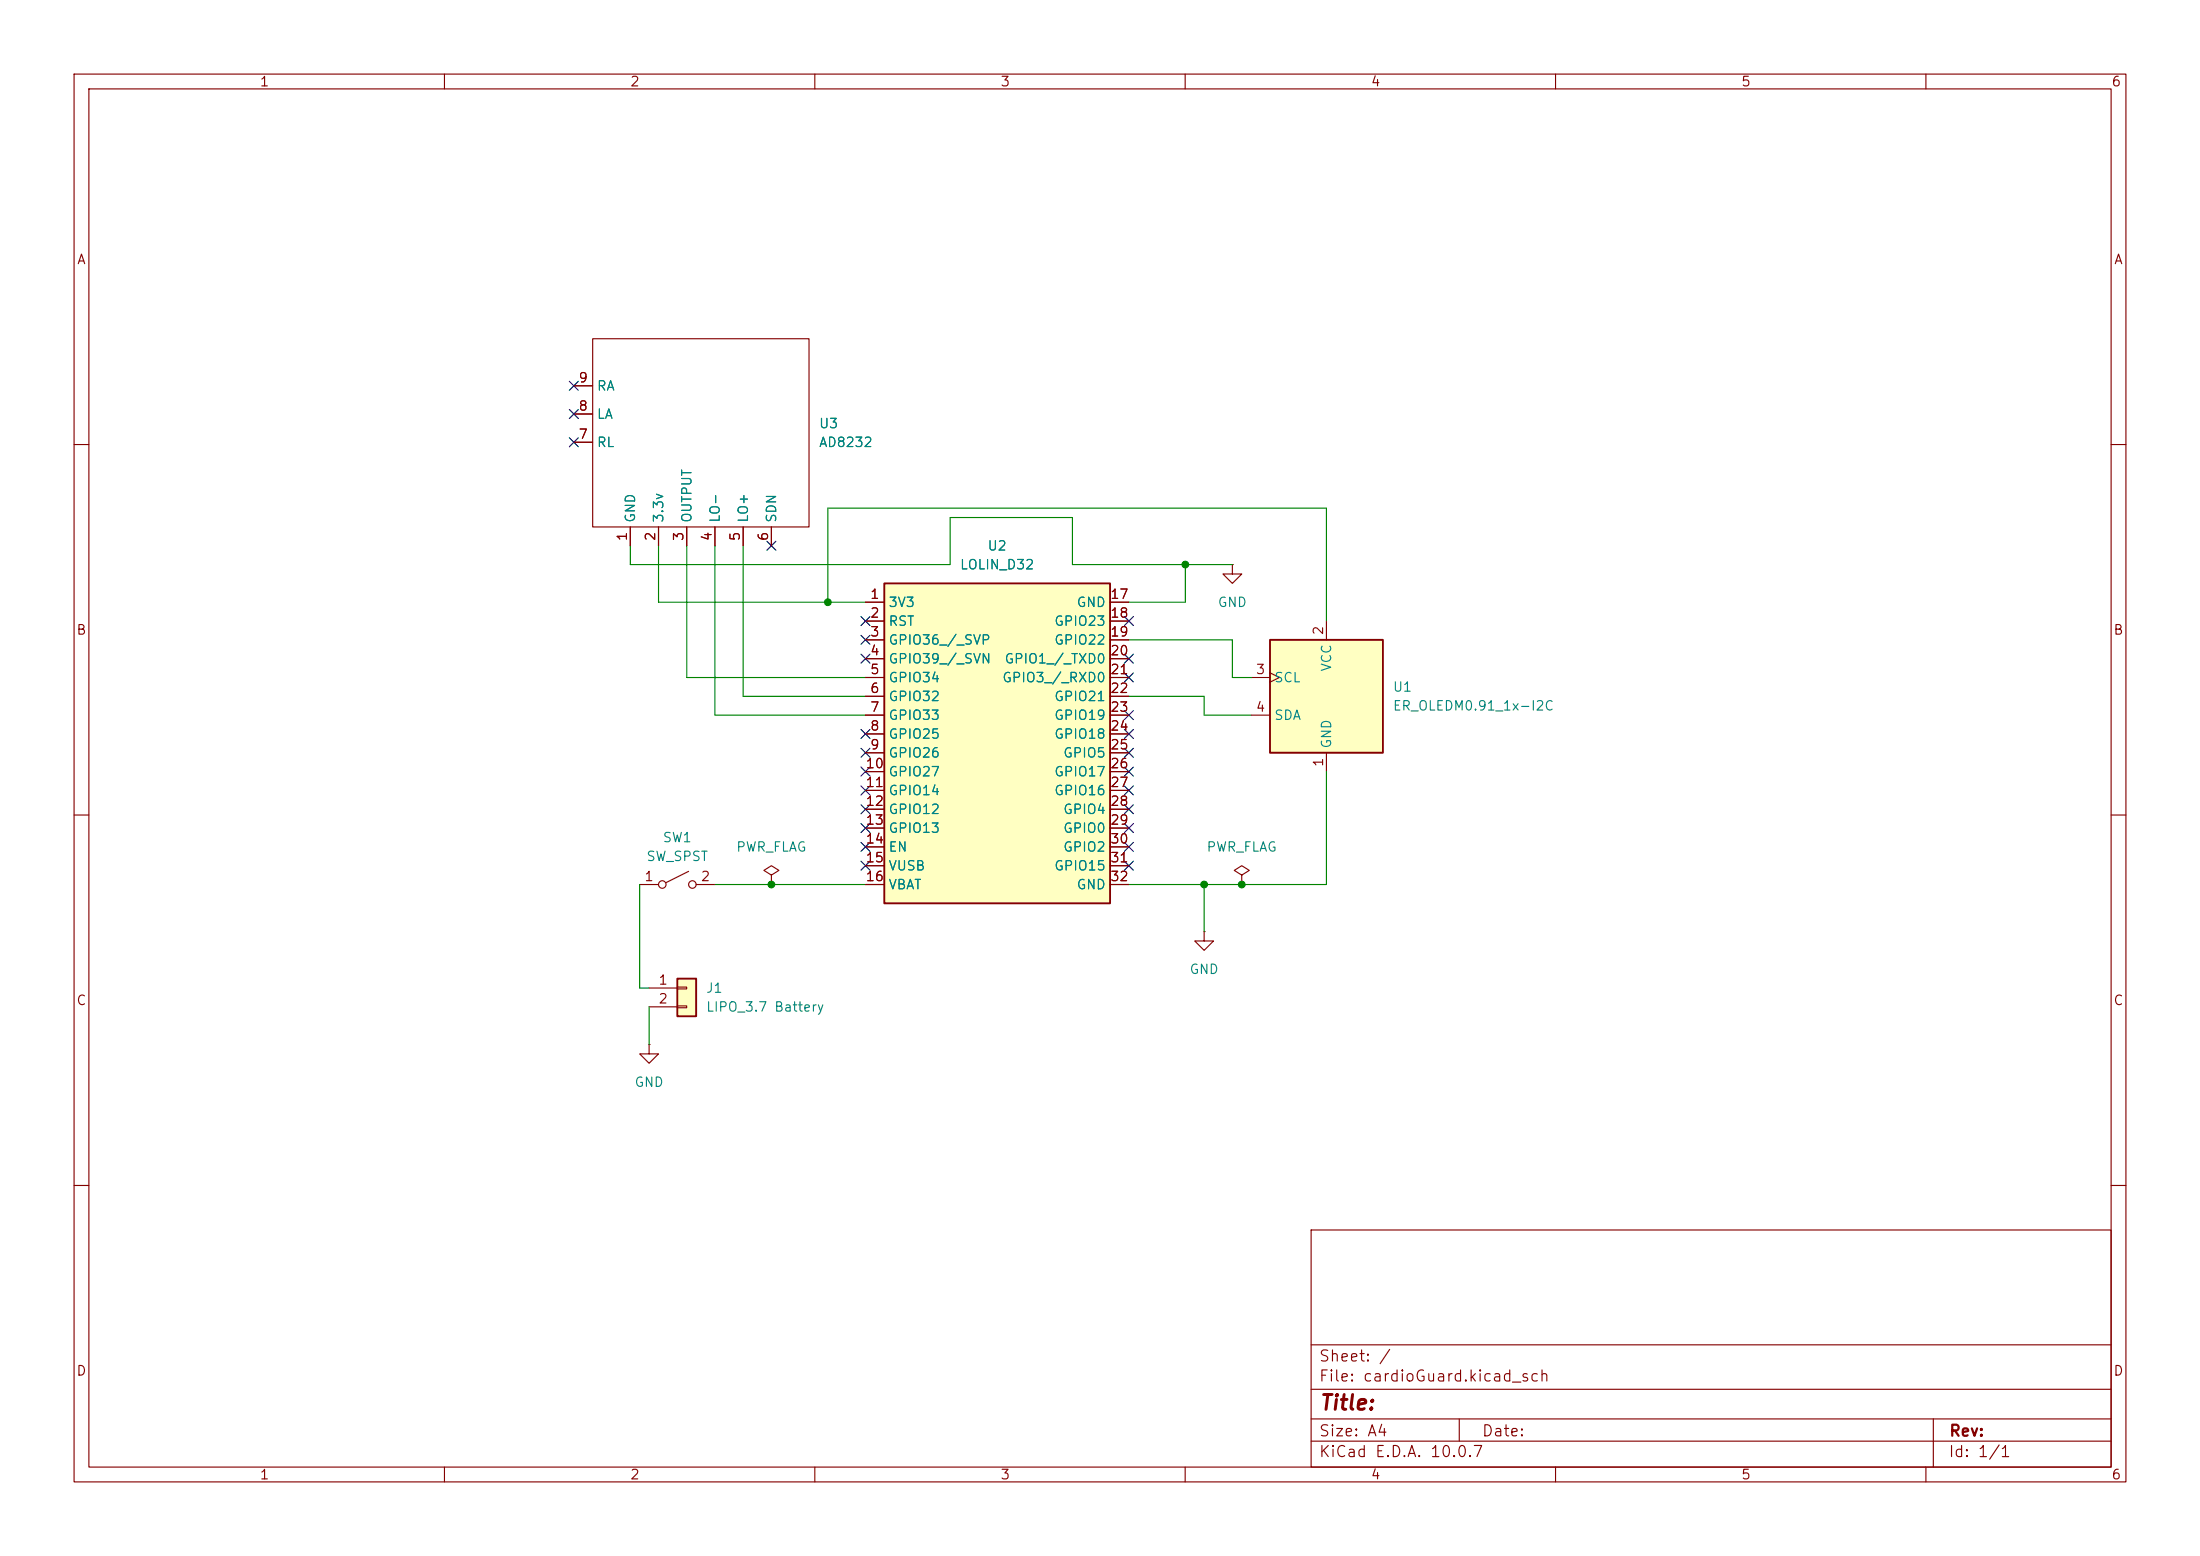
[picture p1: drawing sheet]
<svg xmlns="http://www.w3.org/2000/svg" width="297mm" height="210mm" viewBox="0 0 297 210" stroke-linecap="round" stroke-linejoin="round" font-family="sans-serif">
<g fill="none" stroke="#840000" stroke-width=".15">
<path d="M10 10h277v190h-277zM12 12h273v186h-273zM60 10v2M110 10v2M160 10v2M210 10v2M260 10v2M10 60h2M285 60h2M10 110h2M285 110h2M10 160h2"/>
<path d="M177 166h108v32h-108zM285 160h2M60 198v2M110 198v2M160 198v2M177 194.5h108M177 191.5h108M177 187.5h108M177 181.5h108M197 191.5v3M210 198v2M260 198v2"/>
<path d="M261 191.5v6.5"/>
</g>
<path d="M119.4 78.7h30.5v43.2h-30.5z" fill="#ffffc2"/>
<path d="M119.4 78.7h30.5v43.2h-30.5z" fill="none" stroke="#840000" stroke-width=".25"/>
<g fill="none" stroke="#840000" stroke-width=".15">
<path d="M116.8 81.3h2.6M116.8 83.8h2.6M116.8 86.4h2.6M116.8 88.9h2.6M116.8 91.4h2.6M116.8 94h2.6M116.8 96.5h2.6M116.8 99.1h2.6M149.9 81.3h2.5M149.9 83.8h2.5M149.9 86.4h2.5M149.9 88.9h2.5"/>
<path d="M149.9 91.4h2.5M149.9 94h2.5M149.9 96.5h2.5M149.9 99.1h2.5M116.8 101.6h2.6M116.8 104.1h2.6M116.8 106.7h2.6M116.8 109.2h2.6M116.8 111.8h2.6M116.8 114.3h2.6M116.8 116.8h2.6M116.8 119.4h2.6"/>
<path d="M149.9 101.6h2.5M149.9 104.1h2.5M149.9 106.7h2.5M149.9 109.2h2.5M149.9 111.8h2.5M149.9 114.3h2.5M149.9 116.8h2.5M149.9 119.4h2.5M87.6 141v1.2h1.3l-1.3 1.3-1.2-1.3h1.2M87.6 141h.1"/>
</g>
<path d="M91.4 132.1h2.6v5.1h-2.6z" fill="#ffffc2"/>
<path d="M91.4 132.1h2.6v5.1h-2.6z" fill="none" stroke="#840000" stroke-width=".25"/>
<g fill="none" stroke="#840000" stroke-width=".15">
<path d="M77.5 59.7h2.5M77.5 55.9h2.5M77.5 52.1h2.5M80 45.7h29.2v25.4h-29.2zM85.1 71.1v2.6M88.9 71.1v2.6M92.7 71.1v2.6M96.5 71.1v2.6M100.3 71.1v2.6M104.1 71.1v2.6M166.4 76.2v1.3h1.2l-1.2 1.2-1.3-1.2h1.3M166.4 76.2h.1"/>
<path d="M86.4 119.4h2.5M93 117.6l-3.1 1.5M94 119.4h2.5M167.6 118.1l1.1-.6-1.1-.7-1 .7 1 .6v1.3M167.6 119.4h.1M87.6 133.4h3.8M87.6 135.9h3.8M91.4 133.2h1.3v.3h-1.3zM91.4 135.8h1.3v.2h-1.3zM162.6 125.7v1.3h1.2l-1.2 1.3-1.3-1.3h1.3M162.6 125.7h.1"/>
<circle cx="89.4" cy="119.4" r=".51"/>
<circle cx="93.5" cy="119.4" r=".51"/>
</g>
<path d="M171.4 86.4h15.3v15.2h-15.3z" fill="#ffffc2"/>
<path d="M171.4 86.4h15.3v15.2h-15.3z" fill="none" stroke="#840000" stroke-width=".25"/>
<g fill="none" stroke="#840000" stroke-width=".15">
<path d="M77.5 59.7h2.5M77.5 55.9h2.5M77.5 52.1h2.5M85.1 71.1v2.6M88.9 71.1v2.6M92.7 71.1v2.6M96.5 71.1v2.6M100.3 71.1v2.6M104.1 71.1v2.6M116.8 91.4h2.6M116.8 96.5h2.6M116.8 81.3h2.6"/>
<path d="M116.8 83.8h2.6M116.8 86.4h2.6M116.8 88.9h2.6M116.8 94h2.6M116.8 99.1h2.6M149.9 91.4h2.5M149.9 96.5h2.5M149.9 81.3h2.5M149.9 83.8h2.5M149.9 86.4h2.5M149.9 88.9h2.5M149.9 94h2.5"/>
<path d="M149.9 99.1h2.5M168.9 91.4h2.5M168.9 96.5h2.5M171.4 90.8l1.3 .6-1.3 .7M179.1 83.8v2.6M104.1 118.1l1.1-.6-1.1-.7-1 .7 1 .6v1.3M104.1 119.4h.1M116.8 101.6h2.6M116.8 104.1h2.6M116.8 106.7h2.6M116.8 109.2h2.6M116.8 111.8h2.6"/>
<path d="M116.8 114.3h2.6M116.8 116.8h2.6M116.8 119.4h2.6M149.9 101.6h2.5M149.9 104.1h2.5M149.9 106.7h2.5M149.9 109.2h2.5M149.9 111.8h2.5M149.9 114.3h2.5M149.9 116.8h2.5M149.9 119.4h2.5M179.1 101.6v2.5"/>
</g>
<g fill="none" stroke="#008400" stroke-width=".15">
<path d="M85.1 73.7v2.5h43.2v-6.3h16.5v6.3h21.6M88.9 73.7v7.6h27.9M92.7 73.7v17.7h24.1M96.5 73.7v22.8h20.3M100.3 73.7v20.3h16.5M160 76.2v5.1h-7.6M111.8 81.3v-12.7h67.3v15.2M152.4 86.4h14v5h2.5M152.4 94h10.2v2.5h6.3M86.4 119.4v14h1.2M96.5 119.4h20.3M162.6 119.4v6.3"/>
<path d="M179.1 104.1v15.3h-26.7M87.6 135.9v5.1"/>
</g>
<g fill="none" stroke="#000084" stroke-width=".15">
<path d="M76.9 59.1l1.2 1.2M76.9 55.3l1.2 1.2M76.9 51.5l1.2 1.2M78.1 59.1l-1.2 1.2M78.1 55.3l-1.2 1.2M78.1 51.5l-1.2 1.2M103.5 73.1l1.2 1.2M104.7 73.1l-1.2 1.2M116.2 85.8l1.2 1.2M116.2 98.5l1.2 1.2M116.2 88.3l1.2 1.2M116.2 83.2l1.2 1.2"/>
<path d="M117.4 98.5l-1.2 1.2M117.4 88.3l-1.2 1.2M117.4 85.8l-1.2 1.2M117.4 83.2l-1.2 1.2M151.8 95.9l1.2 1.2M151.8 83.2l1.2 1.2M151.8 88.3l1.2 1.2M151.8 90.8l1.2 1.2M151.8 98.5l1.2 1.2M153 95.9l-1.2 1.2M153 83.2l-1.2 1.2M153 88.3l-1.2 1.2"/>
<path d="M153 90.8l-1.2 1.2M153 98.5l-1.2 1.2M116.2 103.5l1.2 1.2M116.2 111.2l1.2 1.2M116.2 106.1l1.2 1.2M116.2 116.2l1.2 1.2M116.2 101l1.2 1.2M116.2 113.7l1.2 1.2M116.2 108.6l1.2 1.2M117.4 103.5l-1.2 1.2M117.4 111.2l-1.2 1.2M117.4 106.1l-1.2 1.2"/>
<path d="M117.4 116.2l-1.2 1.2M117.4 101l-1.2 1.2M117.4 113.7l-1.2 1.2M117.4 108.6l-1.2 1.2M151.8 116.2l1.2 1.2M151.8 113.7l1.2 1.2M151.8 108.6l1.2 1.2M151.8 106.1l1.2 1.2M151.8 111.2l1.2 1.2M151.8 103.5l1.2 1.2M151.8 101l1.2 1.2M153 116.2l-1.2 1.2"/>
<path d="M153 113.7l-1.2 1.2M153 108.6l-1.2 1.2M153 106.1l-1.2 1.2M153 111.2l-1.2 1.2M153 103.5l-1.2 1.2M153 101l-1.2 1.2"/>
</g>
<g fill="#008400" stroke="#008400" stroke-width=".14">
<circle cx="160" cy="76.2" r=".46"/>
<circle cx="162.6" cy="119.4" r=".46"/>
<circle cx="167.6" cy="119.4" r=".46"/>
<circle cx="104.1" cy="119.4" r=".46"/>
<circle cx="111.8" cy="81.3" r=".46"/>
</g>
<text font-size="2" fill="#840000" x="178" y="190.8">Title:</text>
<g font-size="1.5" fill="#840000">
<text x="178" y="184.1">Sheet: /</text>
<text x="178" y="186.8">File: cardioGuard.kicad_sch</text>
<text x="178" y="197">KiCad E.D.A. 10.0.7</text>
<text x="178" y="194.2">Size: A4</text>
<text x="200" y="194.2">Date:</text>
<text x="263" y="197">Id: 1/1</text>
<text x="263" y="194.2">Rev:</text>
</g>
<g font-size="1.3" fill="#840000">
<text x="35" y="12">1</text>
<text x="85" y="12">2</text>
<text x="135" y="12">3</text>
<text x="185" y="12">4</text>
<text x="235" y="12">5</text>
<text x="285" y="12">6</text>
<text x="10.3" y="36">A</text>
<text x="285.3" y="36">A</text>
<text x="78" y="51.9">9</text>
<text x="78" y="59.6">7</text>
<text x="78" y="55.7">8</text>
<text x="85" y="73.1" transform="rotate(-90 85 73.1)">1</text>
<text x="88.8" y="73.1" transform="rotate(-90 88.8 73.1)">2</text>
<text x="92.6" y="73.1" transform="rotate(-90 92.6 73.1)">3</text>
<text x="96.4" y="73.1" transform="rotate(-90 96.4 73.1)">4</text>
<text x="100.2" y="73.1" transform="rotate(-90 100.2 73.1)">5</text>
<text x="104" y="73.1" transform="rotate(-90 104 73.1)">6</text>
<text x="117.4" y="81.1">1</text>
<text x="117.4" y="83.7">2</text>
<text x="149.8" y="81.1">17</text>
<text x="149.8" y="83.7">18</text>
<text x="10.2" y="86">B</text>
<text x="117.4" y="86.2">3</text>
<text x="117.4" y="88.8">4</text>
<text x="149.8" y="86.2">19</text>
<text x="149.8" y="88.8">20</text>
<text x="178.9" y="85.8" transform="rotate(-90 178.9 85.8)">2</text>
<text x="285.2" y="86">B</text>
<text x="117.4" y="91.3">5</text>
<text x="117.4" y="93.8">6</text>
<text x="149.8" y="91.3">21</text>
<text x="149.8" y="93.8">22</text>
<text x="169.4" y="91.3">3</text>
<text x="117.4" y="96.4">7</text>
<text x="117.4" y="98.9">8</text>
<text x="117.4" y="101.5">9</text>
<text x="149.8" y="96.4">23</text>
<text x="149.8" y="98.9">24</text>
<text x="149.8" y="101.5">25</text>
<text x="169.4" y="96.4">4</text>
<text x="116.8" y="104">10</text>
<text x="116.8" y="106.5">11</text>
<text x="149.8" y="104">26</text>
<text x="149.8" y="106.5">27</text>
<text x="178.9" y="103.6" transform="rotate(-90 178.9 103.6)">1</text>
<text x="116.8" y="109.1">12</text>
<text x="116.8" y="111.6">13</text>
<text x="149.8" y="109.1">28</text>
<text x="149.8" y="111.6">29</text>
<text x="86.9" y="119.2">1</text>
<text x="94.5" y="119.2">2</text>
<text x="116.8" y="114.2">14</text>
<text x="116.8" y="116.7">15</text>
<text x="116.8" y="119.2">16</text>
<text x="149.8" y="114.2">30</text>
<text x="149.8" y="116.7">31</text>
<text x="149.8" y="119.2">32</text>
<text x="10.2" y="136">C</text>
<text x="88.8" y="133.2">1</text>
<text x="88.8" y="135.8">2</text>
<text x="285.2" y="136">C</text>
<text x="10.2" y="186">D</text>
<text x="285.2" y="186">D</text>
<text x="35" y="200">1</text>
<text x="85" y="200">2</text>
<text x="135" y="200">3</text>
<text x="185" y="200">4</text>
<text x="235" y="200">5</text>
<text x="285" y="200">6</text>
</g>
<g font-size="1.3" fill="#008484">
<text x="80.5" y="53">RA</text>
<text x="80.5" y="56.8">LA</text>
<text x="110.5" y="58.1">U3</text>
<text x="80.5" y="60.7">RL</text>
<text x="110.5" y="60.7">AD8232</text>
<text x="86.1" y="70.6" transform="rotate(-90 86.1 70.6)">GND</text>
<text x="89.9" y="70.6" transform="rotate(-90 89.9 70.6)">3.3v</text>
<text x="93.7" y="70.6" transform="rotate(-90 93.7 70.6)">OUTPUT</text>
<text x="97.5" y="70.6" transform="rotate(-90 97.5 70.6)">LO-</text>
<text x="101.3" y="70.6" transform="rotate(-90 101.3 70.6)">LO+</text>
<text x="105.1" y="70.6" transform="rotate(-90 105.1 70.6)">SDN</text>
<text x="129.5" y="77.2">LOLIN_D32</text>
<text x="133.2" y="74.6">U2</text>
<text x="119.9" y="82.2">3V3</text>
<text x="145.3" y="82.2">GND</text>
<text x="164.3" y="82.2">GND</text>
<text x="119.9" y="84.8">RST</text>
<text x="119.9" y="87.3">GPIO36_/_SVP</text>
<text x="119.9" y="89.9">GPIO39_/_SVN</text>
<text x="135.5" y="89.9">GPIO1_/_TXD0</text>
<text x="142.2" y="84.8">GPIO23</text>
<text x="142.2" y="87.3">GPIO22</text>
<text x="119.9" y="92.4">GPIO34</text>
<text x="119.9" y="94.9">GPIO32</text>
<text x="135.2" y="92.4">GPIO3_/_RXD0</text>
<text x="142.2" y="94.9">GPIO21</text>
<text x="171.9" y="92.4">SCL</text>
<text x="180" y="90.7" transform="rotate(-90 180 90.7)">VCC</text>
<text x="187.9" y="93.7">U1</text>
<text x="119.9" y="97.5">GPIO33</text>
<text x="119.9" y="100">GPIO25</text>
<text x="142.2" y="97.5">GPIO19</text>
<text x="142.2" y="100">GPIO18</text>
<text x="171.9" y="97.5">SDA</text>
<text x="180" y="101.1" transform="rotate(-90 180 101.1)">GND</text>
<text x="187.9" y="96.2">ER_OLEDM0.91_1x-I2C</text>
<text x="119.9" y="102.6">GPIO26</text>
<text x="119.9" y="105.1">GPIO27</text>
<text x="119.9" y="107.6">GPIO14</text>
<text x="142.2" y="105.1">GPIO17</text>
<text x="142.2" y="107.6">GPIO16</text>
<text x="143.4" y="102.6">GPIO5</text>
<text x="89.4" y="114">SW1</text>
<text x="119.9" y="110.2">GPIO12</text>
<text x="119.9" y="112.7">GPIO13</text>
<text x="143.4" y="110.2">GPIO4</text>
<text x="143.4" y="112.7">GPIO0</text>
<text x="87.2" y="116.5">SW_SPST</text>
<text x="99.3" y="115.3">PWR_FLAG</text>
<text x="119.9" y="115.3">EN</text>
<text x="119.9" y="117.8">VUSB</text>
<text x="142.2" y="117.8">GPIO15</text>
<text x="143.4" y="115.3">GPIO2</text>
<text x="162.8" y="115.3">PWR_FLAG</text>
<text x="119.9" y="120.3">VBAT</text>
<text x="145.3" y="120.3">GND</text>
<text x="160.5" y="131.8">GND</text>
<text x="95.2" y="134.3">J1</text>
<text x="95.2" y="136.9">LIPO_3.7 Battery</text>
<text x="85.6" y="147">GND</text>
</g>
</svg>
